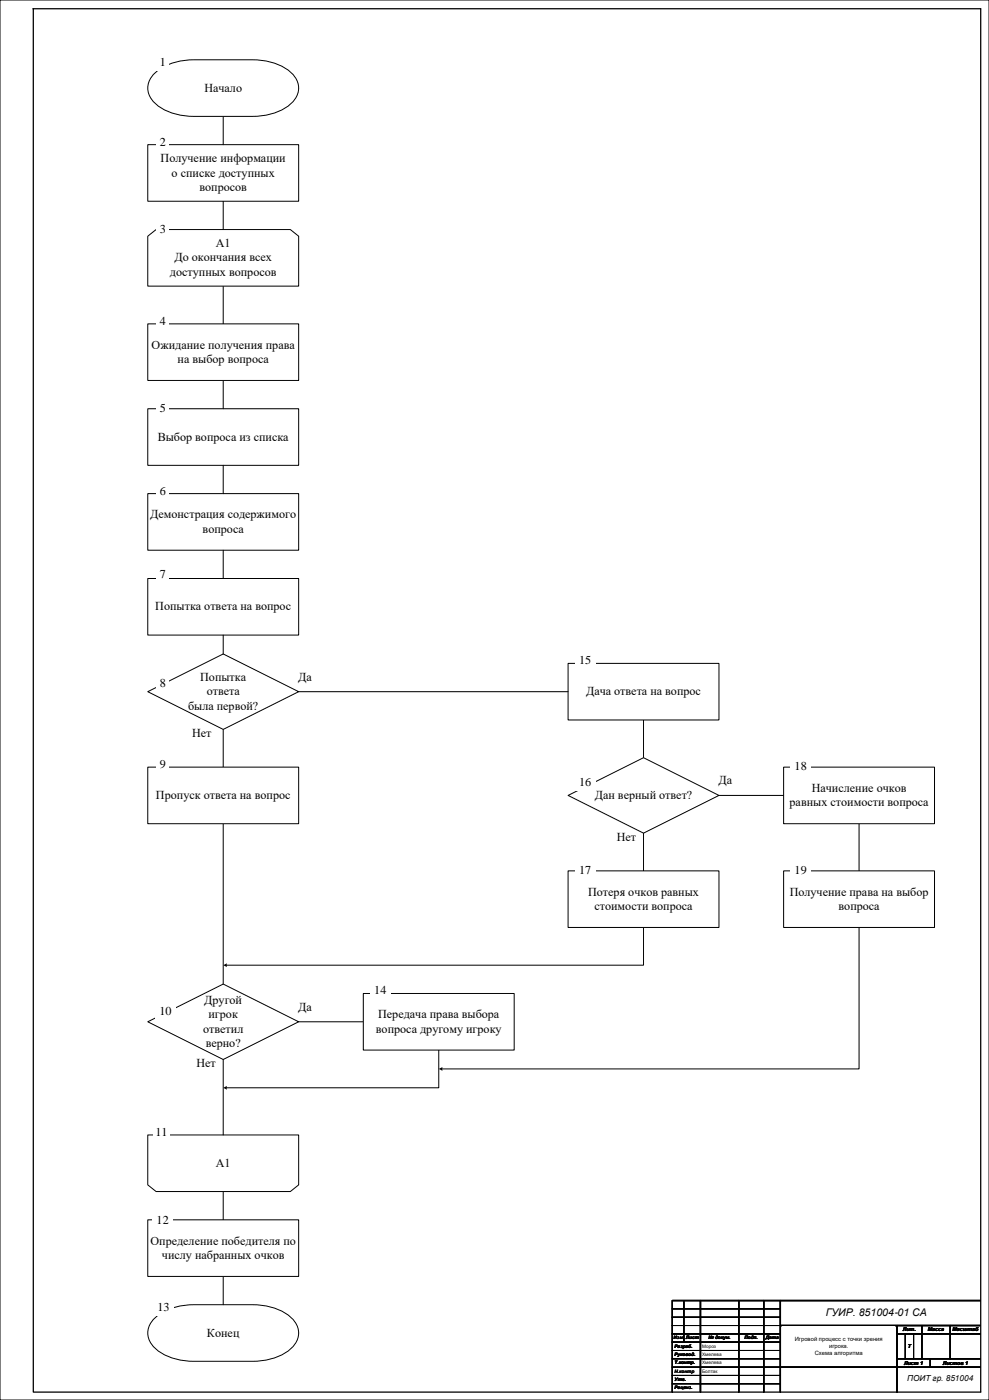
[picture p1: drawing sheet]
<svg xmlns="http://www.w3.org/2000/svg" width="594mm" height="841mm" viewBox="0 0 594 841" stroke-linecap="round" stroke-linejoin="round" font-family="sans-serif">
<path d="M0 0h594v841h-594zM404 796h65M404 791h65M404 786h65M404 811h65M404 816h65M544 801v15M549 801v15M404 821h65M404 826h65M404 831h65" fill="none" stroke="#000" stroke-width=".6"/>
<g fill="none" stroke="#000" stroke-width=".76">
<path d="M20 5h569v831h-569v-831M411 781v25M421 781v55M444 781v55M459 781v55M469 781v55M469 796h120M539 796v40M554 796v20M571 796v20M589 781h-185v55M404 806h65"/>
<path d="M404 801h65M539 801h50M539 816h50M559 816v5M469 821h120"/>
</g>
<path d="M470 797h67v23h-67z" fill-rule="evenodd" fill="#fff"/>
<path d="M134 121v17" fill="none" stroke="#000" stroke-width=".6"/>
<path d="M89 87h90v34h-90z" fill-rule="evenodd" fill="#fff"/>
<path d="M134 70v17M89 87h90v34h-90z" fill="none" stroke="#000" stroke-width=".6"/>
<path d="M93 44a35 35 0 0 1 23-8h36a31 31 0 0 1 26 11 12 12 0 0 1-6 17 37 37 0 0 1-20 6h-36a31 31 0 0 1-26-11 12 12 0 0 1 3-15z" fill-rule="evenodd" fill="#fff"/>
<path d="M93 44a35 35 0 0 1 23-8h36a31 31 0 0 1 26 11 12 12 0 0 1-6 17 37 37 0 0 1-20 6h-36a31 31 0 0 1-26-11 12 12 0 0 1 3-15zM134 172v23" fill="none" stroke="#000" stroke-width=".6"/>
<path d="M89 142l5-4h80l5 4v30h-90z" fill-rule="evenodd" fill="#fff"/>
<path d="M89 142l5-4h80l5 4v30h-90z" fill="none" stroke="#000" stroke-width=".6"/>
<path d="M93 791a35 35 0 0 1 23-7h36a31 31 0 0 1 26 11 12 12 0 0 1-6 17 37 37 0 0 1-20 6h-36a31 31 0 0 1-26-12 12 12 0 0 1 3-15z" fill-rule="evenodd" fill="#fff"/>
<path d="M93 791a35 35 0 0 1 23-7h36a31 31 0 0 1 26 11 12 12 0 0 1-6 17 37 37 0 0 1-20 6h-36a31 31 0 0 1-26-12 12 12 0 0 1 3-15z" fill="none" stroke="#000" stroke-width=".6"/>
<path d="M89 246h90v34h-90z" fill-rule="evenodd" fill="#fff"/>
<path d="M89 246h90v34h-90zM386 432v23" fill="none" stroke="#000" stroke-width=".6"/>
<path d="M341 399h91v33h-91z" fill-rule="evenodd" fill="#fff"/>
<path d="M341 399h91v33h-91zM179 416h162M134 438v23" fill="none" stroke="#000" stroke-width=".6"/>
<path d="M89 416l45-23 45 23-45 22z" fill-rule="evenodd" fill="#fff"/>
<path d="M134 229v17M89 416l45-23 45 23-45 22z" fill="none" stroke="#000" stroke-width=".6"/>
<path d="M89 195h90v34h-90z" fill-rule="evenodd" fill="#fff"/>
<path d="M89 195h90v34h-90zM432 478h39M386 500v23" fill="none" stroke="#000" stroke-width=".6"/>
<path d="M341 478l45-23 46 23-46 22z" fill-rule="evenodd" fill="#fff"/>
<path d="M341 478l45-23 46 23-46 22zM134 716v17" fill="none" stroke="#000" stroke-width=".6"/>
<path d="M89 682h90v30l-5 4h-80l-5-4z" fill-rule="evenodd" fill="#fff"/>
<path d="M386 557v23h-250M89 682h90v30l-5 4h-80l-5-4z" fill="none" stroke="#000" stroke-width=".6"/>
<path d="M134 580l2-1v2z" fill-rule="evenodd" fill="#000"/>
<path d="M341 523h91v34h-91z" fill-rule="evenodd" fill="#fff"/>
<path d="M516 495v28M341 523h91v34h-91z" fill="none" stroke="#000" stroke-width=".6"/>
<path d="M471 461h90v34h-90z" fill-rule="evenodd" fill="#fff"/>
<path d="M471 461h90v34h-90zM134 767v17" fill="none" stroke="#000" stroke-width=".6"/>
<path d="M89 733h90v34h-90z" fill-rule="evenodd" fill="#fff"/>
<path d="M134 495v96M89 733h90v34h-90z" fill="none" stroke="#000" stroke-width=".6"/>
<path d="M89 461h90v34h-90z" fill-rule="evenodd" fill="#fff"/>
<path d="M89 461h90v34h-90zM516 557v85h-251" fill="none" stroke="#000" stroke-width=".6"/>
<path d="M264 642l2-1v2z" fill-rule="evenodd" fill="#000"/>
<path d="M471 523h90v34h-90z" fill-rule="evenodd" fill="#fff"/>
<path d="M471 523h90v34h-90zM179 614h39M134 636v46" fill="none" stroke="#000" stroke-width=".6"/>
<path d="M89 614l45-23 45 23-45 22z" fill-rule="evenodd" fill="#fff"/>
<path d="M89 614l45-23 45 23-45 22zM264 631v22h-128" fill="none" stroke="#000" stroke-width=".6"/>
<path d="M134 653l2-1v3z" fill-rule="evenodd" fill="#000"/>
<path d="M218 597h91v34h-91z" fill-rule="evenodd" fill="#fff"/>
<path d="M218 597h91v34h-91z" fill="none" stroke="#000" stroke-width=".6"/>
<g fill="#fff">
<path d="M94 33h7v10h-7z" fill-rule="evenodd"/>
<path d="M94 80h7v10h-7z" fill-rule="evenodd"/>
<path d="M94 133h7v10h-7z" fill-rule="evenodd"/>
<path d="M94 188h7v10h-7z" fill-rule="evenodd"/>
<path d="M94 240h7v10h-7z" fill-rule="evenodd"/>
<path d="M94 405h7v10h-7z" fill-rule="evenodd"/>
<path d="M94 454h7v10h-7z" fill-rule="evenodd"/>
<path d="M93 603h13v10h-13z" fill-rule="evenodd"/>
<path d="M92 675h10v10h-10z" fill-rule="evenodd"/>
<path d="M91 728h13v10h-13z" fill-rule="evenodd"/>
<path d="M92 780h12v10h-12z" fill-rule="evenodd"/>
<path d="M222 590h13v10h-13z" fill-rule="evenodd"/>
<path d="M345 392h13v10h-13z" fill-rule="evenodd"/>
<path d="M345 465h13v10h-13z" fill-rule="evenodd"/>
<path d="M345 518h13v10h-13z" fill-rule="evenodd"/>
<path d="M475 455h12v10h-12z" fill-rule="evenodd"/>
<path d="M475 518h12v10h-12z" fill-rule="evenodd"/>
<path d="M89 297h90v34h-90z" fill-rule="evenodd"/>
</g>
<path d="M134 280v17M89 297h90v34h-90z" fill="none" stroke="#000" stroke-width=".6"/>
<path d="M89 348h90v34h-90z" fill-rule="evenodd" fill="#fff"/>
<path d="M134 331v17M89 348h90v34h-90zM134 382v11" fill="none" stroke="#000" stroke-width=".6"/>
<g fill="#fff">
<path d="M94 290h7v10h-7z" fill-rule="evenodd"/>
<path d="M94 340h7v10h-7z" fill-rule="evenodd"/>
</g>
<g font-size="7.3">
<text x="96" y="40">1</text>
<text x="123" y="55">Начало</text>
<text x="96" y="87">2</text>
<text x="96" y="97">Получение информации</text>
<text x="103" y="106">о списке доступных</text>
<text x="120" y="115">вопросов</text>
<text x="96" y="140">3</text>
<text x="130" y="148">А1</text>
<text x="105" y="157">До окончания всех</text>
<text x="102" y="166">доступных вопросов</text>
<text x="96" y="195">4</text>
<text x="91" y="209">Ожидание получения права</text>
<text x="107" y="218">на выбор вопроса</text>
<text x="96" y="247">5</text>
<text x="95" y="265">Выбор вопроса из списка</text>
<text x="96" y="297">6</text>
<text x="90" y="311">Демонстрация содержимого</text>
<text x="122" y="320">вопроса</text>
<text x="96" y="347">7</text>
<text x="93" y="367">Попытка ответа на вопрос</text>
<text x="348" y="399">15</text>
<text x="96" y="412">8</text>
<text x="120" y="409">Попытка</text>
<text x="179" y="409">Да</text>
<text x="124" y="418">ответа</text>
<text x="352" y="418">Дача ответа на вопрос</text>
<text x="113" y="426">была первой?</text>
<text x="115" y="442">Нет</text>
<text x="96" y="461">9</text>
<text x="477" y="462">18</text>
<text x="348" y="472">16</text>
<text x="431" y="471">Да</text>
<text x="488" y="476">Начисление очков</text>
<text x="94" y="480">Пропуск ответа на вопрос</text>
<text x="357" y="480">Дан верный ответ?</text>
<text x="474" y="484">равных стоимости вопроса</text>
<text x="370" y="505">Нет</text>
<text x="348" y="525">17</text>
<text x="477" y="525">19</text>
<text x="353" y="538">Потеря очков равных</text>
<text x="474" y="538">Получение права на выбор</text>
<text x="357" y="547">стоимости вопроса</text>
<text x="504" y="547">вопроса</text>
<text x="225" y="597">14</text>
<text x="123" y="603">Другой</text>
<text x="96" y="610">10</text>
<text x="125" y="612">игрок</text>
<text x="179" y="607">Да</text>
<text x="227" y="612">Передача права выбора</text>
<text x="122" y="620">ответил</text>
<text x="226" y="620">вопроса другому игроку</text>
<text x="124" y="629">верно?</text>
<text x="118" y="641">Нет</text>
<text x="93" y="682">11</text>
<text x="130" y="701">А1</text>
<text x="94" y="735">12</text>
<text x="90" y="748">Определение победителя по</text>
<text x="97" y="756">числу набранных очков</text>
<text x="95" y="787">13</text>
<text x="124" y="803">Конец</text>
</g>
<text font-size="6.3" x="496" y="790">ГУИР. 851004-01 СА</text>
<text font-size="5" x="545" y="830">ПОИТ гр. 851004</text>
<g font-size="3.5">
<text x="477" y="805">Игровой процесс с точки зрения</text>
<text x="498" y="810">игрока.</text>
<text x="489" y="814">Схема алгоритма</text>
</g>
<g font-size="3.2">
<text x="542" y="800">Лит.</text>
<text x="557" y="800">Масса</text>
<text x="572" y="800">Масштаб</text>
<text x="545" y="810">Т</text>
<text x="543" y="820">Лист 1</text>
<text x="566" y="820">Листов 1</text>
</g>
<g font-size="2.8">
<text x="405" y="805">Изм</text>
<text x="405" y="810">Разраб.</text>
<text x="412" y="805">Лист</text>
<text x="422" y="810">Мороз</text>
<text x="425" y="805">№ докум.</text>
<text x="447" y="805">Подп.</text>
<text x="460" y="805">Дата</text>
<text x="405" y="815">Руковод.</text>
<text x="422" y="815">Хмелева</text>
<text x="405" y="820">Т.контр.</text>
<text x="422" y="820">Хмелева</text>
<text x="405" y="825">Н.контр</text>
<text x="422" y="825">Болтак</text>
<text x="405" y="830">Утв.</text>
<text x="405" y="835">Реценз.</text>
</g>
</svg>
